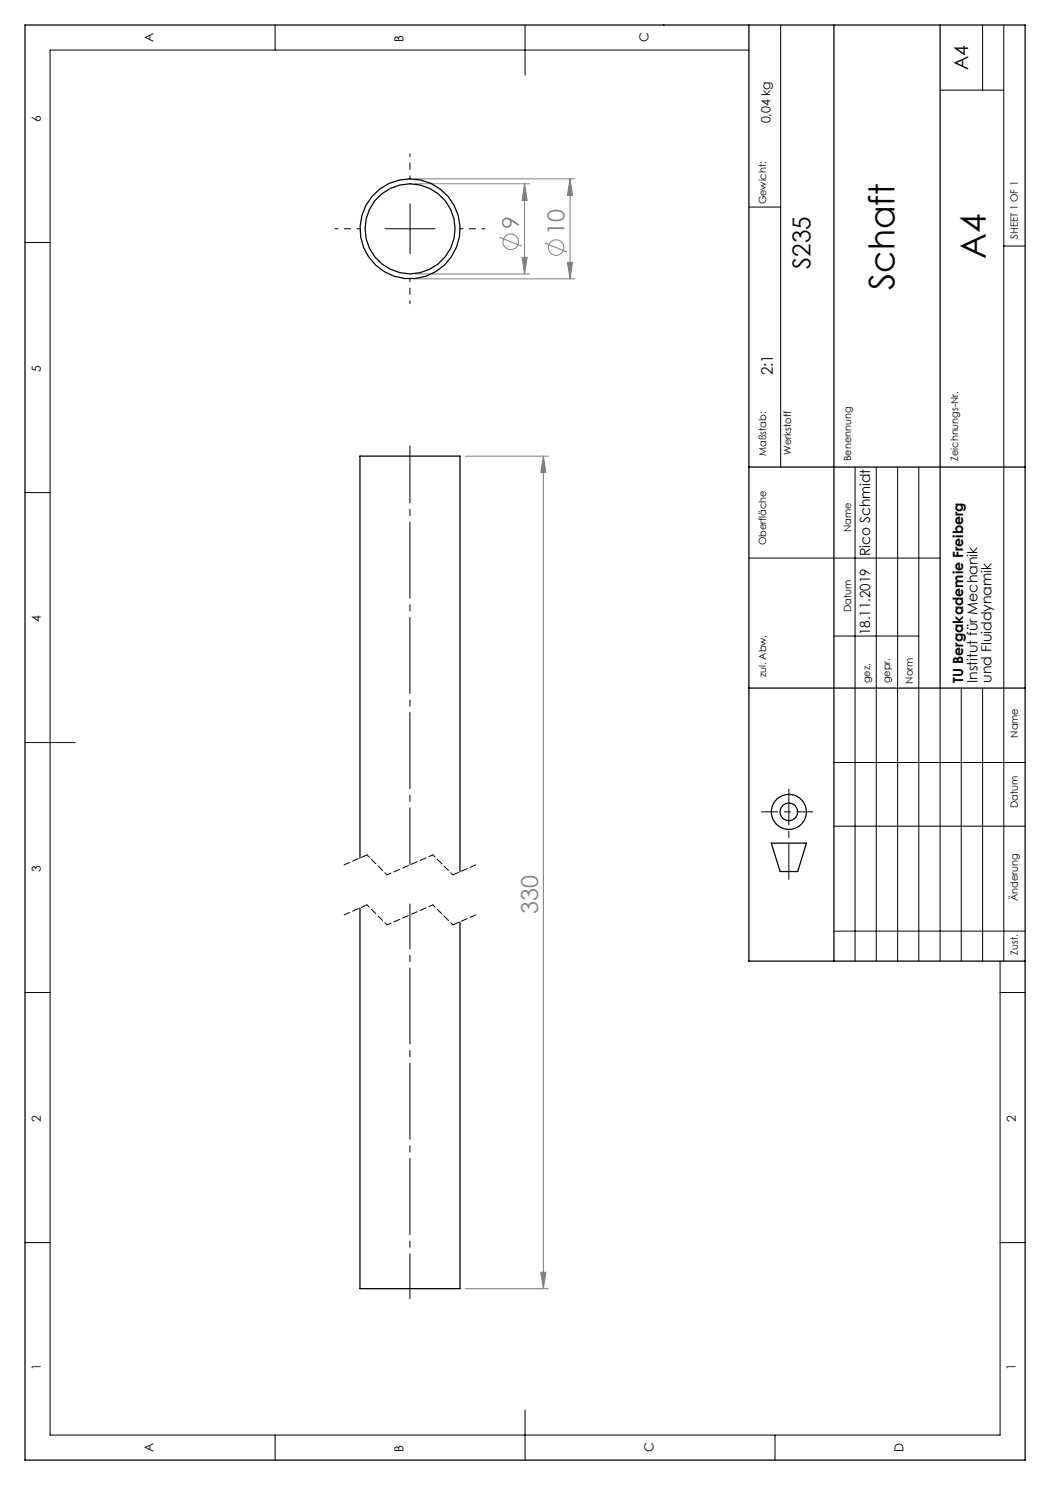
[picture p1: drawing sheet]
<svg xmlns="http://www.w3.org/2000/svg" width="210mm" height="297mm" viewBox="0 0 210 297" stroke-linecap="round" stroke-linejoin="round" font-family="sans-serif">
<g fill="none" stroke="#808080" stroke-width=".2">
<path d="M83 36.8h22.9M83 35.8h32M104.9 36.8l.5 3.3h-1zM104.9 36.8v18M114 35.8l.5 3.3h-1zM114 35.8v20M83 54.8h22.9M83 55.8h32M99.9 47.5l4.5 1.7M104.4 51.5h1l-.5 3.3zM109 48.6l4.4 1.8M113.5 52.5h1l-.5 3.3z"/>
<path d="M93 91.2h16.7M108.7 91.2l.5 3.3h-1zM108.7 91.2v166.5M93 257.7h16.7M108.2 254.5h1l-.5 3.2z"/>
<circle cx="102.1" cy="48.4" r="1.55"/>
<circle cx="111.2" cy="49.5" r="1.56"/>
</g>
<g fill="none" stroke="#000" stroke-width=".25">
<path d="M5 5h200v287h-200zM149.8 5v187.2h55.2M166.8 5v187.2M188 5v132.6M149.8 93.4h55.2M149.8 137.6h55.2M154.3 168.6h7l-1.7 5.7h-3.6z"/>
<circle cx="157.8" cy="162.4" r="1.75"/>
<circle cx="157.8" cy="162.4" r="3.5"/>
</g>
<path d="M82 259.7v-78.9" fill="none" stroke="#000" stroke-width=".2" stroke-dasharray="15.2 1.3 1.3 1.3" stroke-dashoffset="6.3"/>
<path d="M82 173v-83.8" fill="none" stroke="#000" stroke-width=".2" stroke-dasharray="15.2 1.3 1.3 1.3" stroke-dashoffset="3.8"/>
<path d="M82 35.7v-5M72 45.7h-5M82 55.7v5M92 45.7h5" fill="none" stroke="#000" stroke-width=".2" stroke-dasharray="15.2 1.3 1.3 1.3" stroke-dashoffset="14.6"/>
<g fill="none" stroke="#000" stroke-width=".2">
<path d="M55 5v5M105 5v10M149.8 10h-139.8v277h190v-94.8M156.1 5v88.4M188 18h12.8M196.5 5v13M200.8 5v187.2M5 48.5h5M77 45.8h10M82 40.8v10M149.8 41.4h6.3M200.8 49.2h4.2"/>
<path d="M5 98.5h5M171 93.4v98.8M175.3 93.4v98.8M179.5 93.4v98.8M183.8 93.4v98.8M149.8 111.6h38.2M166.8 127.2h17M188 137.6v54.6M192.3 137.6v54.6M196.5 137.6v54.6M5 148.5h10M166.8 152.5h38.2"/>
<path d="M166.8 165.2h38.2M5 198.5h5M166.8 186.2h38.2M200 198.5h5M5 248.5h5M200 248.5h5M55 287v5M105 282v10M155 287v5"/>
</g>
<path d="M68.8 173l4.6-2M90.6 175l4.6-2M68.8 183l4.6-2M90.6 185l4.6-2" fill="none" stroke="#000" stroke-width=".2" stroke-dasharray="1.3 .6"/>
<path d="M73.4 171l4 4M86.6 171l4 4M73.4 181l4 4M86.6 181l4 4" fill="none" stroke="#000" stroke-width=".2" stroke-dasharray="1.3 .6" stroke-dashoffset=".7"/>
<path d="M77.4 175l9.2-4M77.4 185l9.2-4" fill="none" stroke="#000" stroke-width=".2" stroke-dasharray="1.3 .6" stroke-dashoffset=".4"/>
<path d="M157.8 175.9v-18" fill="none" stroke="#000" stroke-width=".2" stroke-dasharray="15.2 1.3 1.3 1.3" stroke-dashoffset="8.1"/>
<path d="M152.4 162.4h10.2" fill="none" stroke="#000" stroke-width=".2" stroke-dasharray="15.2 1.3 1.3 1.3" stroke-dashoffset="12.1"/>
<path d="M108.2 254.5h1l-.5 3.2zM108.7 91.2l.5 3.3h-1zM104.4 51.5h1l-.5 3.3zM104.9 36.8l.5 3.3h-1zM113.5 52.5h1l-.5 3.3zM114 35.8l.5 3.3h-1z" fill="#808080"/>
<g fill="none" stroke="#000" stroke-width=".25">
<path d="M72 171.6v-80.4h20v83.2M72 181.6v76.1h20v-73.3"/>
<circle cx="82" cy="45.8" r="10"/>
<circle cx="82" cy="45.8" r="9"/>
</g>
<g font-size="7.1">
<text x="197.2" y="51.7" transform="rotate(-90 197.2 51.7)">A4</text>
<text x="178.9" y="57.9" transform="rotate(-90 178.9 57.9)">Schaft</text>
</g>
<text font-size="4.9" x="162.1" y="53.7" transform="rotate(-90 162.1 53.7)">S235</text>
<g font-size="4.7" fill="#808080">
<text x="103.8" y="45.8" transform="rotate(-90 103.8 45.8)">9</text>
<text x="112.9" y="46.9" transform="rotate(-90 112.9 46.9)">10</text>
<text x="107.6" y="182.8" transform="rotate(-90 107.6 182.8)">330</text>
</g>
<text font-size="3.9" x="193.6" y="14.1" transform="rotate(-90 193.6 14.1)">A4</text>
<text font-size="3.2" x="154.6" y="75.1" transform="rotate(-90 154.6 75.1)">2:1</text>
<g font-size="2.8">
<text x="174" y="111.2" transform="rotate(-90 174 111.2)">Rico Schmidt</text>
<text x="174" y="127.1" transform="rotate(-90 174 127.1)">18.11.2019</text>
<text x="192.7" y="136.6" transform="rotate(-90 192.7 136.6)">TU Bergakademie Freiberg</text>
<text x="195.5" y="136.6" transform="rotate(-90 195.5 136.6)">Institut für Mechanik</text>
<text x="198.3" y="136.6" transform="rotate(-90 198.3 136.6)">und Fluiddynamik</text>
</g>
<g font-size="2.5">
<text x="30.7" y="8.3" transform="rotate(-90 30.7 8.3)">A</text>
<text x="80.7" y="8.3" transform="rotate(-90 80.7 8.3)">B</text>
<text x="129.7" y="8.3" transform="rotate(-90 129.7 8.3)">C</text>
<text x="8.2" y="24.3" transform="rotate(-90 8.2 24.3)">6</text>
<text x="154.1" y="24.7" transform="rotate(-90 154.1 24.7)">0,04 kg</text>
<text x="8.2" y="74.3" transform="rotate(-90 8.2 74.3)">5</text>
<text x="8.2" y="124.3" transform="rotate(-90 8.2 124.3)">4</text>
<text x="8.2" y="174.3" transform="rotate(-90 8.2 174.3)">3</text>
<text x="8.2" y="224.3" transform="rotate(-90 8.2 224.3)">2</text>
<text x="203.2" y="224.3" transform="rotate(-90 203.2 224.3)">2</text>
<text x="8.2" y="273.9" transform="rotate(-90 8.2 273.9)">1</text>
<text x="203.2" y="273.9" transform="rotate(-90 203.2 273.9)">1</text>
<text x="30.7" y="290.3" transform="rotate(-90 30.7 290.3)">A</text>
<text x="80.7" y="290.3" transform="rotate(-90 80.7 290.3)">B</text>
<text x="130.7" y="290.3" transform="rotate(-90 130.7 290.3)">C</text>
<text x="180.7" y="290.3" transform="rotate(-90 180.7 290.3)">D</text>
</g>
<g font-size="2">
<text x="153.2" y="40.9" transform="rotate(-90 153.2 40.9)">Gewicht:</text>
<text x="203.6" y="47.7" transform="rotate(-90 203.6 47.7)">SHEET 1 OF 1</text>
<text x="153.2" y="91.1" transform="rotate(-90 153.2 91.1)">Maßstab:</text>
<text x="158.2" y="90.9" transform="rotate(-90 158.2 90.9)">Werkstoff</text>
<text x="170.2" y="92.2" transform="rotate(-90 170.2 92.2)">Benennung</text>
<text x="191.6" y="92.1" transform="rotate(-90 191.6 92.1)">Zeichnungs-Nr.</text>
<text x="170.2" y="106.4" transform="rotate(-90 170.2 106.4)">Name</text>
<text x="153.2" y="109" transform="rotate(-90 153.2 109)">Oberfläche</text>
<text x="170.2" y="122.5" transform="rotate(-90 170.2 122.5)">Datum</text>
<text x="153.2" y="135.4" transform="rotate(-90 153.2 135.4)">zul. Abw.</text>
<text x="174" y="136.7" transform="rotate(-90 174 136.7)">gez.</text>
<text x="178.1" y="136.7" transform="rotate(-90 178.1 136.7)">gepr.</text>
<text x="182.6" y="136.7" transform="rotate(-90 182.6 136.7)">Norm</text>
<text x="203.5" y="147.5" transform="rotate(-90 203.5 147.5)">Name</text>
<text x="203.5" y="161.6" transform="rotate(-90 203.5 161.6)">Datum</text>
<text x="203.5" y="180.2" transform="rotate(-90 203.5 180.2)">Änderung</text>
<text x="203.5" y="190.9" transform="rotate(-90 203.5 190.9)">Zust.</text>
</g>
</svg>
